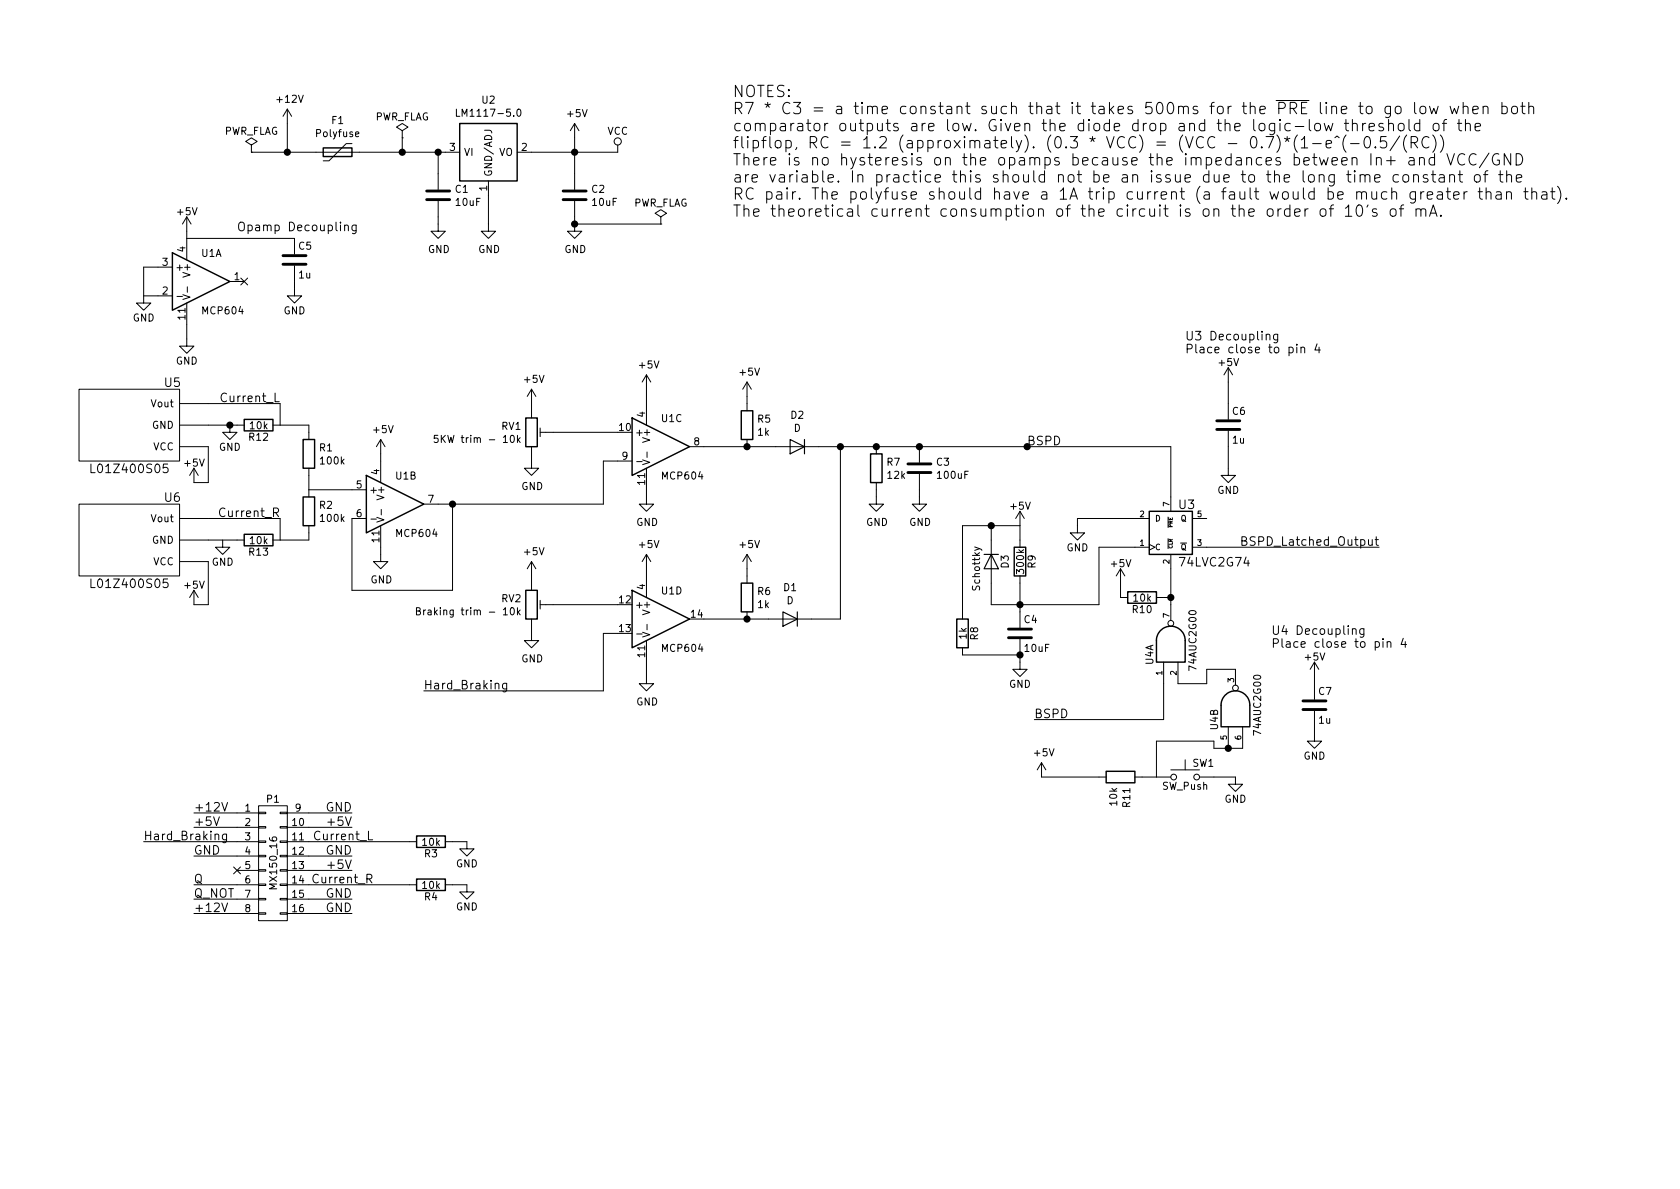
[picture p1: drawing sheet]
EESchema Schematic File Version 2
LIBS:Common-Parts-Library-CPL
LIBS:relays
LIBS:SystemBlocks
LIBS:UNCAMotorsports
LIBS:power
LIBS:device
LIBS:transistors
LIBS:conn
LIBS:linear
LIBS:regul
LIBS:74xx
LIBS:cmos4000
LIBS:adc-dac
LIBS:memory
LIBS:xilinx
LIBS:microcontrollers
LIBS:dsp
LIBS:microchip
LIBS:analog_switches
LIBS:motorola
LIBS:texas
LIBS:intel
LIBS:audio
LIBS:interface
LIBS:digital-audio
LIBS:philips
LIBS:display
LIBS:cypress
LIBS:siliconi
LIBS:opto
LIBS:atmel
LIBS:contrib
LIBS:valves
LIBS:mechanical
LIBS:switches
LIBS:74xgxx
LIBS:bspd-cache
EELAYER 25 0
EELAYER END
$Descr A4 11693 8268
encoding utf-8
Sheet 1 1
Title ""
Date ""
Rev ""
Comp ""
Comment1 ""
Comment2 ""
Comment3 ""
Comment4 ""
$EndDescr
$Comp
L 74LVC2G74 U3
U 1 1
P 8150 3700
F 0 "U3" H 8200 3900 60  0000 L CNN
F 1 "74LVC2G74" H 8200 3500 60  0000 L CNN
F 2 "Housings_SSOP:TSSOP-8_3x3mm_Pitch0.65mm" H 8150 3700 60  0001 C CNN
F 3 "" H 8150 3700 60  0001 C CNN
	1    8150 3700
	1    0    0    -1  
$EndComp
$Comp
L R R5
U 1 1
P 5200 2950
F 0 "R5" H 5270 2996 50  0000 L CNN
F 1 "1k" H 5270 2905 50  0000 L CNN
F 2 "Resistors_SMD:R_0805_HandSoldering" V 5130 2950 50  0001 C CNN
F 3 "" H 5200 2950 50  0000 C CNN
	1    5200 2950
	1    0    0    -1  
$EndComp
$Comp
L R R6
U 1 1
P 5200 4150
F 0 "R6" H 5270 4196 50  0000 L CNN
F 1 "1k" H 5270 4105 50  0000 L CNN
F 2 "Resistors_SMD:R_0805_HandSoldering" V 5130 4150 50  0001 C CNN
F 3 "" H 5200 4150 50  0000 C CNN
	1    5200 4150
	1    0    0    -1  
$EndComp
$Comp
L +5V #PWR28
U 1 1
P 5200 3950
F 0 "#PWR28" H 5200 3800 50  0001 C CNN
F 1 "+5V" H 5215 4123 50  0000 C CNN
F 2 "" H 5200 3950 50  0000 C CNN
F 3 "" H 5200 3950 50  0000 C CNN
	1    5200 3950
	1    0    0    -1  
$EndComp
$Comp
L +5V #PWR27
U 1 1
P 5200 2750
F 0 "#PWR27" H 5200 2600 50  0001 C CNN
F 1 "+5V" H 5215 2923 50  0000 C CNN
F 2 "" H 5200 2750 50  0000 C CNN
F 3 "" H 5200 2750 50  0000 C CNN
	1    5200 2750
	1    0    0    -1  
$EndComp
Wire Wire Line
	5200 2750 5200 2800
Wire Wire Line
	5200 3950 5200 4000
Wire Wire Line
	4900 4300 5350 4300
Wire Wire Line
	4900 3100 5400 3100
$Comp
L D D2
U 1 1
P 5550 3100
F 0 "D2" H 5550 2884 50  0000 C CNN
F 1 "D" H 5550 2975 50  0000 C CNN
F 2 "Diodes_SMD:D_MiniMELF_Handsoldering" H 5550 3100 50  0001 C CNN
F 3 "" H 5550 3100 50  0000 C CNN
	1    5550 3100
	-1   0    0    1   
$EndComp
$Comp
L D D1
U 1 1
P 5500 4300
F 0 "D1" H 5500 4084 50  0000 C CNN
F 1 "D" H 5500 4175 50  0000 C CNN
F 2 "Diodes_SMD:D_MiniMELF_Handsoldering" H 5500 4300 50  0001 C CNN
F 3 "" H 5500 4300 50  0000 C CNN
	1    5500 4300
	-1   0    0    1   
$EndComp
Connection ~ 5200 4300
Connection ~ 5200 3100
$Comp
L R R7
U 1 1
P 6100 3250
F 0 "R7" H 6170 3296 50  0000 L CNN
F 1 "12k" H 6170 3205 50  0000 L CNN
F 2 "Resistors_SMD:R_0805_HandSoldering" V 6030 3250 50  0001 C CNN
F 3 "" H 6100 3250 50  0000 C CNN
	1    6100 3250
	1    0    0    -1  
$EndComp
Wire Wire Line
	5650 4300 5850 4300
$Comp
L GND #PWR29
U 1 1
P 6100 3450
F 0 "#PWR29" H 6100 3200 50  0001 C CNN
F 1 "GND" H 6105 3277 50  0000 C CNN
F 2 "" H 6100 3450 50  0000 C CNN
F 3 "" H 6100 3450 50  0000 C CNN
	1    6100 3450
	1    0    0    -1  
$EndComp
Wire Wire Line
	6100 3450 6100 3400
Connection ~ 6100 3100
$Comp
L GND #PWR24
U 1 1
P 4500 3450
F 0 "#PWR24" H 4500 3200 50  0001 C CNN
F 1 "GND" H 4505 3277 50  0000 C CNN
F 2 "" H 4500 3450 50  0000 C CNN
F 3 "" H 4500 3450 50  0000 C CNN
	1    4500 3450
	1    0    0    -1  
$EndComp
$Comp
L GND #PWR26
U 1 1
P 4500 4700
F 0 "#PWR26" H 4500 4450 50  0001 C CNN
F 1 "GND" H 4505 4527 50  0000 C CNN
F 2 "" H 4500 4700 50  0000 C CNN
F 3 "" H 4500 4700 50  0000 C CNN
	1    4500 4700
	1    0    0    -1  
$EndComp
Wire Wire Line
	4500 4700 4500 4600
Wire Wire Line
	4500 3450 4500 3400
$Comp
L +5V #PWR23
U 1 1
P 4500 2700
F 0 "#PWR23" H 4500 2550 50  0001 C CNN
F 1 "+5V" H 4515 2873 50  0000 C CNN
F 2 "" H 4500 2700 50  0000 C CNN
F 3 "" H 4500 2700 50  0000 C CNN
	1    4500 2700
	1    0    0    -1  
$EndComp
$Comp
L +5V #PWR25
U 1 1
P 4500 3950
F 0 "#PWR25" H 4500 3800 50  0001 C CNN
F 1 "+5V" H 4515 4123 50  0000 C CNN
F 2 "" H 4500 3950 50  0000 C CNN
F 3 "" H 4500 3950 50  0000 C CNN
	1    4500 3950
	1    0    0    -1  
$EndComp
Wire Wire Line
	4500 3950 4500 4000
Wire Wire Line
	4500 2700 4500 2800
$Comp
L C C3
U 1 1
P 6400 3250
F 0 "C3" H 6515 3296 50  0000 L CNN
F 1 "100uF" H 6515 3205 50  0000 L CNN
F 2 "Capacitors_ThroughHole:CP_Radial_D5.0mm_P2.00mm" H 6438 3100 50  0001 C CNN
F 3 "" H 6400 3250 50  0000 C CNN
	1    6400 3250
	1    0    0    -1  
$EndComp
$Comp
L GND #PWR30
U 1 1
P 6400 3450
F 0 "#PWR30" H 6400 3200 50  0001 C CNN
F 1 "GND" H 6405 3277 50  0000 C CNN
F 2 "" H 6400 3450 50  0000 C CNN
F 3 "" H 6400 3450 50  0000 C CNN
	1    6400 3450
	1    0    0    -1  
$EndComp
Wire Wire Line
	5850 4300 5850 3100
Connection ~ 5850 3100
$Comp
L R R11
U 1 1
P 7800 5400
F 0 "R11" H 7870 5446 50  0000 L CNN
F 1 "10k" H 7870 5355 50  0000 L CNN
F 2 "Resistors_SMD:R_0805_HandSoldering" V 7730 5400 50  0001 C CNN
F 3 "" H 7800 5400 50  0000 C CNN
	1    7800 5400
	0    1    1    0   
$EndComp
$Comp
L +5V #PWR33
U 1 1
P 7250 5400
F 0 "#PWR33" H 7250 5250 50  0001 C CNN
F 1 "+5V" H 7265 5573 50  0000 C CNN
F 2 "" H 7250 5400 50  0000 C CNN
F 3 "" H 7250 5400 50  0000 C CNN
	1    7250 5400
	1    0    0    -1  
$EndComp
$Comp
L POT_TRIM RV1
U 1 1
P 3700 3000
F 0 "RV1" H 3630 3046 50  0000 R CNN
F 1 "5KW trim - 10k" H 3630 2955 50  0000 R CNN
F 2 "Potentiometers:Potentiometer_Trimmer_Bourns_3296W" H 3700 3000 50  0001 C CNN
F 3 "" H 3700 3000 50  0000 C CNN
	1    3700 3000
	1    0    0    -1  
$EndComp
$Comp
L POT_TRIM RV2
U 1 1
P 3700 4200
F 0 "RV2" H 3630 4246 50  0000 R CNN
F 1 "Braking trim - 10k" H 3630 4155 50  0000 R CNN
F 2 "Potentiometers:Potentiometer_Trimmer_Bourns_3296W" H 3700 4200 50  0001 C CNN
F 3 "" H 3700 4200 50  0000 C CNN
	1    3700 4200
	1    0    0    -1  
$EndComp
Wire Wire Line
	3850 4200 4300 4200
Wire Wire Line
	3850 3000 4300 3000
$Comp
L +5V #PWR16
U 1 1
P 3700 2800
F 0 "#PWR16" H 3700 2650 50  0001 C CNN
F 1 "+5V" H 3715 2973 50  0000 C CNN
F 2 "" H 3700 2800 50  0000 C CNN
F 3 "" H 3700 2800 50  0000 C CNN
	1    3700 2800
	1    0    0    -1  
$EndComp
$Comp
L GND #PWR17
U 1 1
P 3700 3200
F 0 "#PWR17" H 3700 2950 50  0001 C CNN
F 1 "GND" H 3705 3027 50  0000 C CNN
F 2 "" H 3700 3200 50  0000 C CNN
F 3 "" H 3700 3200 50  0000 C CNN
	1    3700 3200
	1    0    0    -1  
$EndComp
$Comp
L +5V #PWR18
U 1 1
P 3700 4000
F 0 "#PWR18" H 3700 3850 50  0001 C CNN
F 1 "+5V" H 3715 4173 50  0000 C CNN
F 2 "" H 3700 4000 50  0000 C CNN
F 3 "" H 3700 4000 50  0000 C CNN
	1    3700 4000
	1    0    0    -1  
$EndComp
$Comp
L GND #PWR19
U 1 1
P 3700 4400
F 0 "#PWR19" H 3700 4150 50  0001 C CNN
F 1 "GND" H 3705 4227 50  0000 C CNN
F 2 "" H 3700 4400 50  0000 C CNN
F 3 "" H 3700 4400 50  0000 C CNN
	1    3700 4400
	1    0    0    -1  
$EndComp
Wire Wire Line
	3700 4400 3700 4350
Wire Wire Line
	3700 4050 3700 4000
Wire Wire Line
	3700 3200 3700 3150
Wire Wire Line
	3700 2850 3700 2800
Wire Wire Line
	4300 3200 4200 3200
Wire Wire Line
	4200 3200 4200 3500
Wire Wire Line
	4300 4400 4200 4400
Wire Wire Line
	4200 4400 4200 4800
Wire Wire Line
	4200 4800 2950 4800
$Comp
L LM1117-5.0 U2
U 1 1
P 3400 1050
F 0 "U2" H 3400 1417 50  0000 C CNN
F 1 "LM1117-5.0" H 3400 1326 50  0000 C CNN
F 2 "TO_SOT_Packages_SMD:SOT-223" H 3400 1050 50  0001 C CNN
F 3 "" H 3400 1050 50  0000 C CNN
	1    3400 1050
	1    0    0    -1  
$EndComp
$Comp
L C C2
U 1 1
P 4000 1350
F 0 "C2" H 4115 1396 50  0000 L CNN
F 1 "10uF" H 4115 1305 50  0000 L CNN
F 2 "Capacitors_SMD:C_0805_HandSoldering" H 4038 1200 50  0001 C CNN
F 3 "" H 4000 1350 50  0000 C CNN
	1    4000 1350
	1    0    0    -1  
$EndComp
Wire Wire Line
	4000 950  4000 1200
$Comp
L GND #PWR21
U 1 1
P 4000 1550
F 0 "#PWR21" H 4000 1300 50  0001 C CNN
F 1 "GND" H 4005 1377 50  0000 C CNN
F 2 "" H 4000 1550 50  0000 C CNN
F 3 "" H 4000 1550 50  0000 C CNN
	1    4000 1550
	1    0    0    -1  
$EndComp
Wire Wire Line
	4000 1550 4000 1500
$Comp
L GND #PWR15
U 1 1
P 3400 1550
F 0 "#PWR15" H 3400 1300 50  0001 C CNN
F 1 "GND" H 3405 1377 50  0000 C CNN
F 2 "" H 3400 1550 50  0000 C CNN
F 3 "" H 3400 1550 50  0000 C CNN
	1    3400 1550
	1    0    0    -1  
$EndComp
$Comp
L C C1
U 1 1
P 3050 1350
F 0 "C1" H 3165 1396 50  0000 L CNN
F 1 "10uF" H 3165 1305 50  0000 L CNN
F 2 "Capacitors_SMD:C_0805_HandSoldering" H 3088 1200 50  0001 C CNN
F 3 "" H 3050 1350 50  0000 C CNN
	1    3050 1350
	1    0    0    -1  
$EndComp
$Comp
L GND #PWR12
U 1 1
P 3050 1550
F 0 "#PWR12" H 3050 1300 50  0001 C CNN
F 1 "GND" H 3055 1377 50  0000 C CNN
F 2 "" H 3050 1550 50  0000 C CNN
F 3 "" H 3050 1550 50  0000 C CNN
	1    3050 1550
	1    0    0    -1  
$EndComp
Connection ~ 4000 1550
$Comp
L Polyfuse F1
U 1 1
P 2350 1050
F 0 "F1" V 2125 1050 50  0000 C CNN
F 1 "Polyfuse" V 2216 1050 50  0000 C CNN
F 2 "SMD_Packages:SMD-1210_Pol" H 2400 850 50  0001 L CNN
F 3 "" H 2350 1050 50  0001 C CNN
	1    2350 1050
	0    1    1    0   
$EndComp
Wire Wire Line
	3050 1500 3050 1550
Wire Wire Line
	2500 1050 3100 1050
$Comp
L +12V #PWR8
U 1 1
P 2000 850
F 0 "#PWR8" H 2000 700 50  0001 C CNN
F 1 "+12V" H 2015 1023 50  0000 C CNN
F 2 "" H 2000 850 50  0000 C CNN
F 3 "" H 2000 850 50  0000 C CNN
	1    2000 850 
	1    0    0    -1  
$EndComp
$Comp
L +5V #PWR20
U 1 1
P 4000 950
F 0 "#PWR20" H 4000 800 50  0001 C CNN
F 1 "+5V" H 4015 1123 50  0000 C CNN
F 2 "" H 4000 950 50  0000 C CNN
F 3 "" H 4000 950 50  0000 C CNN
	1    4000 950 
	1    0    0    -1  
$EndComp
Connection ~ 4000 1050
Wire Wire Line
	3400 1550 3400 1350
Wire Wire Line
	3050 1050 3050 1200
Connection ~ 3050 1050
Text Notes 5100 1500 0    79   ~ 0
NOTES:\nR7 * C3 = a time constant such that it takes 500ms for the ~PRE~ line to go low when both \ncomparator outputs are low. Given the diode drop and the logic-low threshold of the \nflipflop, RC = 1.2 (approximately). (0.3 * VCC) = (VCC - 0.7)*(1-e^(-0.5/(RC))\nThere is no hysteresis on the opamps because the impedances between In+ and VCC/GND\nare variable. In practice this should not be an issue due to the long time constant of the \nRC pair. The polyfuse should have a 1A trip current (a fault would be much greater than that). \nThe theoretical current consumption of the circuit is on the order of 10's of mA.
Wire Wire Line
	5700 3100 8150 3100
Wire Wire Line
	4200 3500 3050 3500
Wire Wire Line
	3150 3500 3150 4100
Connection ~ 3150 3500
Text Label 1950 2800 2    60   ~ 0
Current_L
Text Label 1950 3600 2    60   ~ 0
Current_R
$Comp
L +5V #PWR10
U 1 1
P 2650 3150
F 0 "#PWR10" H 2650 3000 50  0001 C CNN
F 1 "+5V" H 2665 3323 50  0000 C CNN
F 2 "" H 2650 3150 50  0000 C CNN
F 3 "" H 2650 3150 50  0000 C CNN
	1    2650 3150
	1    0    0    -1  
$EndComp
Wire Wire Line
	2650 3150 2650 3200
$Comp
L GND #PWR11
U 1 1
P 2650 3850
F 0 "#PWR11" H 2650 3600 50  0001 C CNN
F 1 "GND" H 2655 3677 50  0000 C CNN
F 2 "" H 2650 3850 50  0000 C CNN
F 3 "" H 2650 3850 50  0000 C CNN
	1    2650 3850
	1    0    0    -1  
$EndComp
Wire Wire Line
	2650 3850 2650 3800
Wire Wire Line
	2450 3600 2450 4100
Wire Wire Line
	2450 4100 3150 4100
$Comp
L R R2
U 1 1
P 2150 3550
F 0 "R2" H 2220 3596 50  0000 L CNN
F 1 "100k" H 2220 3505 50  0000 L CNN
F 2 "Resistors_SMD:R_0805_HandSoldering" V 2080 3550 50  0001 C CNN
F 3 "" H 2150 3550 50  0000 C CNN
	1    2150 3550
	1    0    0    -1  
$EndComp
$Comp
L R R1
U 1 1
P 2150 3150
F 0 "R1" H 2220 3196 50  0000 L CNN
F 1 "100k" H 2220 3105 50  0000 L CNN
F 2 "Resistors_SMD:R_0805_HandSoldering" V 2080 3150 50  0001 C CNN
F 3 "" H 2150 3150 50  0000 C CNN
	1    2150 3150
	1    0    0    -1  
$EndComp
Wire Wire Line
	6400 3450 6400 3400
$Comp
L GND #PWR34
U 1 1
P 7500 3650
F 0 "#PWR34" H 7500 3400 50  0001 C CNN
F 1 "GND" H 7500 3500 50  0000 C CNN
F 2 "" H 7500 3650 50  0001 C CNN
F 3 "" H 7500 3650 50  0001 C CNN
	1    7500 3650
	1    0    0    -1  
$EndComp
$Comp
L C C4
U 1 1
P 7100 4400
F 0 "C4" H 7125 4500 50  0000 L CNN
F 1 "10uF" H 7125 4300 50  0000 L CNN
F 2 "Capacitors_ThroughHole:CP_Radial_D5.0mm_P2.00mm" H 7138 4250 50  0001 C CNN
F 3 "" H 7100 4400 50  0001 C CNN
	1    7100 4400
	1    0    0    -1  
$EndComp
$Comp
L R R9
U 1 1
P 7100 3900
F 0 "R9" V 7180 3900 50  0000 C CNN
F 1 "300k" V 7100 3900 50  0000 C CNN
F 2 "Resistors_SMD:R_0805_HandSoldering" V 7030 3900 50  0001 C CNN
F 3 "" H 7100 3900 50  0001 C CNN
	1    7100 3900
	1    0    0    -1  
$EndComp
$Comp
L +5V #PWR31
U 1 1
P 7100 3650
F 0 "#PWR31" H 7100 3500 50  0001 C CNN
F 1 "+5V" H 7100 3790 50  0000 C CNN
F 2 "" H 7100 3650 50  0001 C CNN
F 3 "" H 7100 3650 50  0001 C CNN
	1    7100 3650
	1    0    0    -1  
$EndComp
Wire Wire Line
	7100 4050 7100 4250
$Comp
L GND #PWR32
U 1 1
P 7100 4600
F 0 "#PWR32" H 7100 4350 50  0001 C CNN
F 1 "GND" H 7100 4450 50  0000 C CNN
F 2 "" H 7100 4600 50  0001 C CNN
F 3 "" H 7100 4600 50  0001 C CNN
	1    7100 4600
	1    0    0    -1  
$EndComp
Wire Wire Line
	7100 4600 7100 4550
$Comp
L D D3
U 1 1
P 6900 3900
F 0 "D3" H 6900 4000 50  0000 C CNN
F 1 "Schottky" H 6950 3800 50  0000 C CNN
F 2 "Diodes_SMD:D_SOD-523" H 6900 3900 50  0001 C CNN
F 3 "" H 6900 3900 50  0001 C CNN
	1    6900 3900
	0    1    1    0   
$EndComp
$Comp
L R R8
U 1 1
P 6700 4400
F 0 "R8" V 6780 4400 50  0000 C CNN
F 1 "1k" V 6700 4400 50  0000 C CNN
F 2 "Resistors_SMD:R_0805_HandSoldering" V 6630 4400 50  0001 C CNN
F 3 "" H 6700 4400 50  0001 C CNN
	1    6700 4400
	1    0    0    -1  
$EndComp
Wire Wire Line
	6700 3650 6700 4250
Connection ~ 7100 4550
Wire Wire Line
	7100 4550 6700 4550
Connection ~ 7100 4200
Wire Wire Line
	6900 4200 7650 4200
$Comp
L PWR_FLAG #FLG2
U 1 1
P 2800 950
F 0 "#FLG2" H 2800 1025 50  0001 C CNN
F 1 "PWR_FLAG" H 2800 1100 50  0000 C CNN
F 2 "" H 2800 950 50  0001 C CNN
F 3 "" H 2800 950 50  0001 C CNN
	1    2800 950 
	1    0    0    -1  
$EndComp
Wire Wire Line
	2800 950  2800 1050
Connection ~ 2800 1050
Wire Wire Line
	2000 850  2000 1050
Wire Wire Line
	1750 1050 2200 1050
Connection ~ 6400 3100
$Comp
L PWR_FLAG #FLG1
U 1 1
P 1750 1050
F 0 "#FLG1" H 1750 1125 50  0001 C CNN
F 1 "PWR_FLAG" H 1750 1200 50  0000 C CNN
F 2 "" H 1750 1050 50  0001 C CNN
F 3 "" H 1750 1050 50  0001 C CNN
	1    1750 1050
	1    0    0    -1  
$EndComp
Connection ~ 2000 1050
Wire Wire Line
	6700 3650 7100 3650
Wire Wire Line
	6900 3750 6900 3650
Connection ~ 6900 3650
Wire Wire Line
	7100 3650 7100 3750
Wire Wire Line
	6900 4200 6900 4050
$Comp
L MX150_16 P1
U 1 1
P 1900 6000
F 0 "P1" H 1900 6450 50  0000 C CNN
F 1 "MX150_16" V 1900 6000 50  0000 C CNN
F 2 "UNCAMotorsports:MX150_16pin" H 1900 4800 50  0001 C CNN
F 3 "" H 1900 4800 50  0000 C CNN
	1    1900 6000
	1    0    0    -1  
$EndComp
Text Label 1350 5650 0    60   ~ 0
+12V
Text Label 2450 6350 2    60   ~ 0
GND
Wire Wire Line
	1350 6350 1650 6350
Wire Wire Line
	2450 6350 2150 6350
Wire Wire Line
	1350 5650 1650 5650
Wire Wire Line
	2450 5650 2150 5650
Text Label 2450 5750 2    60   ~ 0
+5V
Text Label 2600 5850 2    60   ~ 0
Current_L
$Comp
L R R3
U 1 1
P 3000 5850
F 0 "R3" V 3080 5850 50  0000 C CNN
F 1 "10k" V 3000 5850 50  0000 C CNN
F 2 "Resistors_SMD:R_0805_HandSoldering" V 2930 5850 50  0001 C CNN
F 3 "" H 3000 5850 50  0001 C CNN
	1    3000 5850
	0    1    1    0   
$EndComp
Text Label 2450 5950 2    60   ~ 0
GND
Text Label 2450 6050 2    60   ~ 0
+5V
Text Label 2600 6150 2    60   ~ 0
Current_R
$Comp
L R R4
U 1 1
P 3000 6150
F 0 "R4" V 3080 6150 50  0000 C CNN
F 1 "10k" V 3000 6150 50  0000 C CNN
F 2 "Resistors_SMD:R_0805_HandSoldering" V 2930 6150 50  0001 C CNN
F 3 "" H 3000 6150 50  0001 C CNN
	1    3000 6150
	0    1    1    0   
$EndComp
Text Label 2450 6250 2    60   ~ 0
GND
Wire Wire Line
	2150 6250 2450 6250
Wire Wire Line
	2150 6150 2850 6150
Wire Wire Line
	2150 6050 2450 6050
Wire Wire Line
	2150 5950 2450 5950
Wire Wire Line
	2150 5850 2850 5850
Wire Wire Line
	2150 5750 2450 5750
$Comp
L GND #PWR13
U 1 1
P 3250 5850
F 0 "#PWR13" H 3250 5600 50  0001 C CNN
F 1 "GND" H 3250 5700 50  0000 C CNN
F 2 "" H 3250 5850 50  0001 C CNN
F 3 "" H 3250 5850 50  0001 C CNN
	1    3250 5850
	1    0    0    -1  
$EndComp
$Comp
L GND #PWR14
U 1 1
P 3250 6150
F 0 "#PWR14" H 3250 5900 50  0001 C CNN
F 1 "GND" H 3250 6000 50  0000 C CNN
F 2 "" H 3250 6150 50  0001 C CNN
F 3 "" H 3250 6150 50  0001 C CNN
	1    3250 6150
	1    0    0    -1  
$EndComp
Wire Wire Line
	3250 6150 3150 6150
Wire Wire Line
	3150 5850 3250 5850
Text Label 2950 4800 0    60   ~ 0
Hard_Braking
Text Label 1000 5850 0    60   ~ 0
Hard_Braking
Wire Wire Line
	1000 5850 1650 5850
Text Label 1350 6150 0    60   ~ 0
Q
Text Label 1350 6250 0    60   ~ 0
Q_NOT
Wire Wire Line
	1350 6250 1650 6250
Wire Wire Line
	1350 6150 1650 6150
Text Label 1350 5750 0    60   ~ 0
+5V
Text Label 1350 5950 0    60   ~ 0
GND
Wire Wire Line
	1350 5750 1650 5750
Wire Wire Line
	1350 5950 1650 5950
Text Label 1350 6350 0    60   ~ 0
+12V
Text Label 2450 5650 2    60   ~ 0
GND
NoConn ~ 1650 6050
Wire Wire Line
	3700 1050 4300 1050
$Comp
L PWR_FLAG #FLG3
U 1 1
P 4600 1550
F 0 "#FLG3" H 4600 1625 50  0001 C CNN
F 1 "PWR_FLAG" H 4600 1700 50  0000 C CNN
F 2 "" H 4600 1550 50  0001 C CNN
F 3 "" H 4600 1550 50  0001 C CNN
	1    4600 1550
	1    0    0    -1  
$EndComp
Wire Wire Line
	4600 1550 4000 1550
Text Label 7150 3100 0    60   ~ 0
BSPD
Connection ~ 7150 3100
$Comp
L 74AUC2G00 U4
U 1 1
P 8150 4450
F 0 "U4" H 8050 4600 50  0000 C CNN
F 1 "74AUC2G00" H 8150 4300 50  0000 C CNN
F 2 "Housings_SSOP:VSSOP-8_2.3x2mm_Pitch0.5mm" H 8150 4450 50  0001 C CNN
F 3 "" H 8150 4450 50  0001 C CNN
	1    8150 4450
	0    -1   -1   0   
$EndComp
Wire Wire Line
	8100 5000 8100 4750
Text Label 7200 5000 0    60   ~ 0
BSPD
Wire Wire Line
	7200 5000 8100 5000
$Comp
L VCC #PWR22
U 1 1
P 4300 1050
F 0 "#PWR22" H 4300 900 50  0001 C CNN
F 1 "VCC" H 4300 1200 50  0000 C CNN
F 2 "" H 4300 1050 50  0001 C CNN
F 3 "" H 4300 1050 50  0001 C CNN
	1    4300 1050
	1    0    0    -1  
$EndComp
Wire Wire Line
	8150 3100 8150 3450
Wire Wire Line
	8150 4200 8150 3950
Wire Wire Line
	7500 3650 7500 3600
Wire Wire Line
	7500 3600 7900 3600
Wire Wire Line
	7900 3800 7650 3800
Wire Wire Line
	7650 3800 7650 4200
$Comp
L R R10
U 1 1
P 7950 4150
F 0 "R10" V 8030 4150 50  0000 C CNN
F 1 "10k" V 7950 4150 50  0000 C CNN
F 2 "Resistors_SMD:R_0805_HandSoldering" V 7880 4150 50  0001 C CNN
F 3 "" H 7950 4150 50  0001 C CNN
	1    7950 4150
	0    1    1    0   
$EndComp
$Comp
L +5V #PWR35
U 1 1
P 7800 4050
F 0 "#PWR35" H 7800 3900 50  0001 C CNN
F 1 "+5V" H 7800 4190 50  0000 C CNN
F 2 "" H 7800 4050 50  0001 C CNN
F 3 "" H 7800 4050 50  0001 C CNN
	1    7800 4050
	1    0    0    -1  
$EndComp
Wire Wire Line
	7800 4050 7800 4150
Wire Wire Line
	8100 4150 8150 4150
Connection ~ 8150 4150
Wire Wire Line
	7250 5400 7650 5400
$Comp
L 74AUC2G00 U4
U 2 1
P 8600 4900
F 0 "U4" H 8500 5050 50  0000 C CNN
F 1 "74AUC2G00" H 8600 4750 50  0000 C CNN
F 2 "Housings_SSOP:VSSOP-8_2.3x2mm_Pitch0.5mm" H 8600 4900 50  0001 C CNN
F 3 "" H 8600 4900 50  0001 C CNN
	2    8600 4900
	0    -1   -1   0   
$EndComp
$Comp
L +5V #PWR2
U 1 1
P 1300 1600
F 0 "#PWR2" H 1300 1450 50  0001 C CNN
F 1 "+5V" H 1300 1740 50  0000 C CNN
F 2 "" H 1300 1600 50  0001 C CNN
F 3 "" H 1300 1600 50  0001 C CNN
	1    1300 1600
	1    0    0    -1  
$EndComp
$Comp
L GND #PWR3
U 1 1
P 1300 2350
F 0 "#PWR3" H 1300 2100 50  0001 C CNN
F 1 "GND" H 1300 2200 50  0000 C CNN
F 2 "" H 1300 2350 50  0001 C CNN
F 3 "" H 1300 2350 50  0001 C CNN
	1    1300 2350
	1    0    0    -1  
$EndComp
Wire Wire Line
	1300 2350 1300 2250
Wire Wire Line
	1300 1650 1300 1600
$Comp
L GND #PWR1
U 1 1
P 1000 2050
F 0 "#PWR1" H 1000 1800 50  0001 C CNN
F 1 "GND" H 1000 1900 50  0000 C CNN
F 2 "" H 1000 2050 50  0001 C CNN
F 3 "" H 1000 2050 50  0001 C CNN
	1    1000 2050
	1    0    0    -1  
$EndComp
Wire Wire Line
	1000 2050 1100 2050
Wire Wire Line
	1000 2050 1000 1850
Wire Wire Line
	1000 1850 1100 1850
NoConn ~ 1700 1950
$Comp
L MCP604 U1
U 2 1
P 2750 3500
F 0 "U1" H 2750 3700 50  0000 L CNN
F 1 "MCP604" H 2750 3300 50  0000 L CNN
F 2 "Housings_SSOP:TSSOP-14_4.4x5mm_Pitch0.65mm" H 2700 3600 50  0001 C CNN
F 3 "" H 2800 3700 50  0001 C CNN
	2    2750 3500
	1    0    0    -1  
$EndComp
$Comp
L MCP604 U1
U 3 1
P 4600 3100
F 0 "U1" H 4600 3300 50  0000 L CNN
F 1 "MCP604" H 4600 2900 50  0000 L CNN
F 2 "Housings_SSOP:TSSOP-14_4.4x5mm_Pitch0.65mm" H 4550 3200 50  0001 C CNN
F 3 "" H 4650 3300 50  0001 C CNN
	3    4600 3100
	1    0    0    -1  
$EndComp
$Comp
L MCP604 U1
U 4 1
P 4600 4300
F 0 "U1" H 4600 4500 50  0000 L CNN
F 1 "MCP604" H 4600 4100 50  0000 L CNN
F 2 "Housings_SSOP:TSSOP-14_4.4x5mm_Pitch0.65mm" H 4550 4400 50  0001 C CNN
F 3 "" H 4650 4500 50  0001 C CNN
	4    4600 4300
	1    0    0    -1  
$EndComp
$Comp
L MCP604 U1
U 1 1
P 1400 1950
F 0 "U1" H 1400 2150 50  0000 L CNN
F 1 "MCP604" H 1400 1750 50  0000 L CNN
F 2 "Housings_SSOP:TSSOP-14_4.4x5mm_Pitch0.65mm" H 1350 2050 50  0001 C CNN
F 3 "" H 1450 2150 50  0001 C CNN
	1    1400 1950
	1    0    0    -1  
$EndComp
$Comp
L C C5
U 1 1
P 2050 1800
F 0 "C5" H 2075 1900 50  0000 L CNN
F 1 "1u" H 2075 1700 50  0000 L CNN
F 2 "" H 2088 1650 50  0001 C CNN
F 3 "" H 2050 1800 50  0001 C CNN
	1    2050 1800
	1    0    0    -1  
$EndComp
Wire Wire Line
	2050 1650 1300 1650
$Comp
L GND #PWR9
U 1 1
P 2050 2000
F 0 "#PWR9" H 2050 1750 50  0001 C CNN
F 1 "GND" H 2050 1850 50  0000 C CNN
F 2 "" H 2050 2000 50  0001 C CNN
F 3 "" H 2050 2000 50  0001 C CNN
	1    2050 2000
	1    0    0    -1  
$EndComp
Wire Wire Line
	2050 2000 2050 1950
$Comp
L C C6
U 1 1
P 8550 2950
F 0 "C6" H 8575 3050 50  0000 L CNN
F 1 "1u" H 8575 2850 50  0000 L CNN
F 2 "" H 8588 2800 50  0001 C CNN
F 3 "" H 8550 2950 50  0001 C CNN
	1    8550 2950
	1    0    0    -1  
$EndComp
$Comp
L C C7
U 1 1
P 9150 4900
F 0 "C7" H 9175 5000 50  0000 L CNN
F 1 "1u" H 9175 4800 50  0000 L CNN
F 2 "" H 9188 4750 50  0001 C CNN
F 3 "" H 9150 4900 50  0001 C CNN
	1    9150 4900
	1    0    0    -1  
$EndComp
$Comp
L +5V #PWR37
U 1 1
P 8550 2650
F 0 "#PWR37" H 8550 2500 50  0001 C CNN
F 1 "+5V" H 8550 2790 50  0000 C CNN
F 2 "" H 8550 2650 50  0001 C CNN
F 3 "" H 8550 2650 50  0001 C CNN
	1    8550 2650
	1    0    0    -1  
$EndComp
$Comp
L GND #PWR38
U 1 1
P 8550 3250
F 0 "#PWR38" H 8550 3000 50  0001 C CNN
F 1 "GND" H 8550 3100 50  0000 C CNN
F 2 "" H 8550 3250 50  0001 C CNN
F 3 "" H 8550 3250 50  0001 C CNN
	1    8550 3250
	1    0    0    -1  
$EndComp
Wire Wire Line
	8550 3250 8550 3100
Wire Wire Line
	8550 2800 8550 2650
$Comp
L L01Z400S05 U5
U 1 1
P 900 2950
F 0 "U5" H 1200 3250 60  0000 C CNN
F 1 "L01Z400S05" H 900 2650 60  0000 C CNN
F 2 "" H 900 2950 60  0001 C CNN
F 3 "" H 900 2950 60  0001 C CNN
	1    900  2950
	1    0    0    -1  
$EndComp
$Comp
L L01Z400S05 U6
U 1 1
P 900 3750
F 0 "U6" H 1200 4050 60  0000 C CNN
F 1 "L01Z400S05" H 900 3450 60  0000 C CNN
F 2 "" H 900 3750 60  0001 C CNN
F 3 "" H 900 3750 60  0001 C CNN
	1    900  3750
	1    0    0    -1  
$EndComp
$Comp
L R R12
U 1 1
P 1800 2950
F 0 "R12" V 1880 2950 50  0000 C CNN
F 1 "10k" V 1800 2950 50  0000 C CNN
F 2 "" V 1730 2950 50  0001 C CNN
F 3 "" H 1800 2950 50  0001 C CNN
	1    1800 2950
	0    1    1    0   
$EndComp
$Comp
L R R13
U 1 1
P 1800 3750
F 0 "R13" V 1880 3750 50  0000 C CNN
F 1 "10k" V 1800 3750 50  0000 C CNN
F 2 "" V 1730 3750 50  0001 C CNN
F 3 "" H 1800 3750 50  0001 C CNN
	1    1800 3750
	0    1    1    0   
$EndComp
$Comp
L GND #PWR7
U 1 1
P 1600 2950
F 0 "#PWR7" H 1600 2700 50  0001 C CNN
F 1 "GND" H 1600 2800 50  0000 C CNN
F 2 "" H 1600 2950 50  0001 C CNN
F 3 "" H 1600 2950 50  0001 C CNN
	1    1600 2950
	1    0    0    -1  
$EndComp
Wire Wire Line
	1450 2950 1650 2950
Connection ~ 1600 2950
Wire Wire Line
	1450 2800 1950 2800
Wire Wire Line
	1950 2800 1950 2950
Wire Wire Line
	1950 2950 2150 2950
Wire Wire Line
	2150 2950 2150 3000
Wire Wire Line
	2150 3300 2150 3400
Wire Wire Line
	2150 3400 2450 3400
Wire Wire Line
	1450 3600 1950 3600
Wire Wire Line
	1950 3600 1950 3750
Wire Wire Line
	1950 3750 2150 3750
Wire Wire Line
	2150 3750 2150 3700
Wire Wire Line
	1450 3750 1650 3750
$Comp
L +5V #PWR4
U 1 1
P 1350 3350
F 0 "#PWR4" H 1350 3200 50  0001 C CNN
F 1 "+5V" H 1350 3490 50  0000 C CNN
F 2 "" H 1350 3350 50  0001 C CNN
F 3 "" H 1350 3350 50  0001 C CNN
	1    1350 3350
	1    0    0    -1  
$EndComp
Wire Wire Line
	1350 3350 1450 3350
Wire Wire Line
	1450 3350 1450 3100
$Comp
L +5V #PWR5
U 1 1
P 1350 4200
F 0 "#PWR5" H 1350 4050 50  0001 C CNN
F 1 "+5V" H 1350 4340 50  0000 C CNN
F 2 "" H 1350 4200 50  0001 C CNN
F 3 "" H 1350 4200 50  0001 C CNN
	1    1350 4200
	1    0    0    -1  
$EndComp
Wire Wire Line
	1350 4200 1450 4200
Wire Wire Line
	1450 4200 1450 3900
$Comp
L GND #PWR6
U 1 1
P 1550 3750
F 0 "#PWR6" H 1550 3500 50  0001 C CNN
F 1 "GND" H 1550 3600 50  0000 C CNN
F 2 "" H 1550 3750 50  0001 C CNN
F 3 "" H 1550 3750 50  0001 C CNN
	1    1550 3750
	1    0    0    -1  
$EndComp
$Comp
L SW_Push SW1
U 1 1
P 8250 5400
F 0 "SW1" H 8300 5500 50  0000 L CNN
F 1 "SW_Push" H 8250 5340 50  0000 C CNN
F 2 "" H 8250 5600 50  0001 C CNN
F 3 "" H 8250 5600 50  0001 C CNN
	1    8250 5400
	1    0    0    -1  
$EndComp
$Comp
L GND #PWR36
U 1 1
P 8600 5400
F 0 "#PWR36" H 8600 5150 50  0001 C CNN
F 1 "GND" H 8600 5250 50  0000 C CNN
F 2 "" H 8600 5400 50  0001 C CNN
F 3 "" H 8600 5400 50  0001 C CNN
	1    8600 5400
	1    0    0    -1  
$EndComp
Wire Wire Line
	8450 5400 8600 5400
Wire Wire Line
	8050 5400 7950 5400
Wire Wire Line
	8050 5400 8050 5150
Wire Wire Line
	8050 5150 8450 5150
Wire Wire Line
	8450 5150 8450 5200
Wire Wire Line
	8450 5200 8650 5200
Connection ~ 8550 5200
Wire Wire Line
	8600 4650 8400 4650
Wire Wire Line
	8400 4650 8400 4750
Wire Wire Line
	8400 4750 8200 4750
Wire Wire Line
	8400 3800 9600 3800
Text Label 9600 3800 2    60   ~ 0
BSPD_Latched_Output
Text Notes 1650 1600 0    60   ~ 0
Opamp Decoupling
Text Notes 8250 2450 0    60   ~ 0
U3 Decoupling\nPlace close to pin 4
$Comp
L +5V #PWR?
U 1 1
P 9150 4700
F 0 "#PWR?" H 9150 4550 50  0001 C CNN
F 1 "+5V" H 9150 4840 50  0000 C CNN
F 2 "" H 9150 4700 50  0001 C CNN
F 3 "" H 9150 4700 50  0001 C CNN
	1    9150 4700
	1    0    0    -1  
$EndComp
Wire Wire Line
	9150 4700 9150 4750
$Comp
L GND #PWR?
U 1 1
P 9150 5100
F 0 "#PWR?" H 9150 4850 50  0001 C CNN
F 1 "GND" H 9150 4950 50  0000 C CNN
F 2 "" H 9150 5100 50  0001 C CNN
F 3 "" H 9150 5100 50  0001 C CNN
	1    9150 5100
	1    0    0    -1  
$EndComp
Wire Wire Line
	9150 5100 9150 5050
Text Notes 8850 4500 0    60   ~ 0
U4 Decoupling\nPlace close to pin 4\n
$EndSCHEMATC
